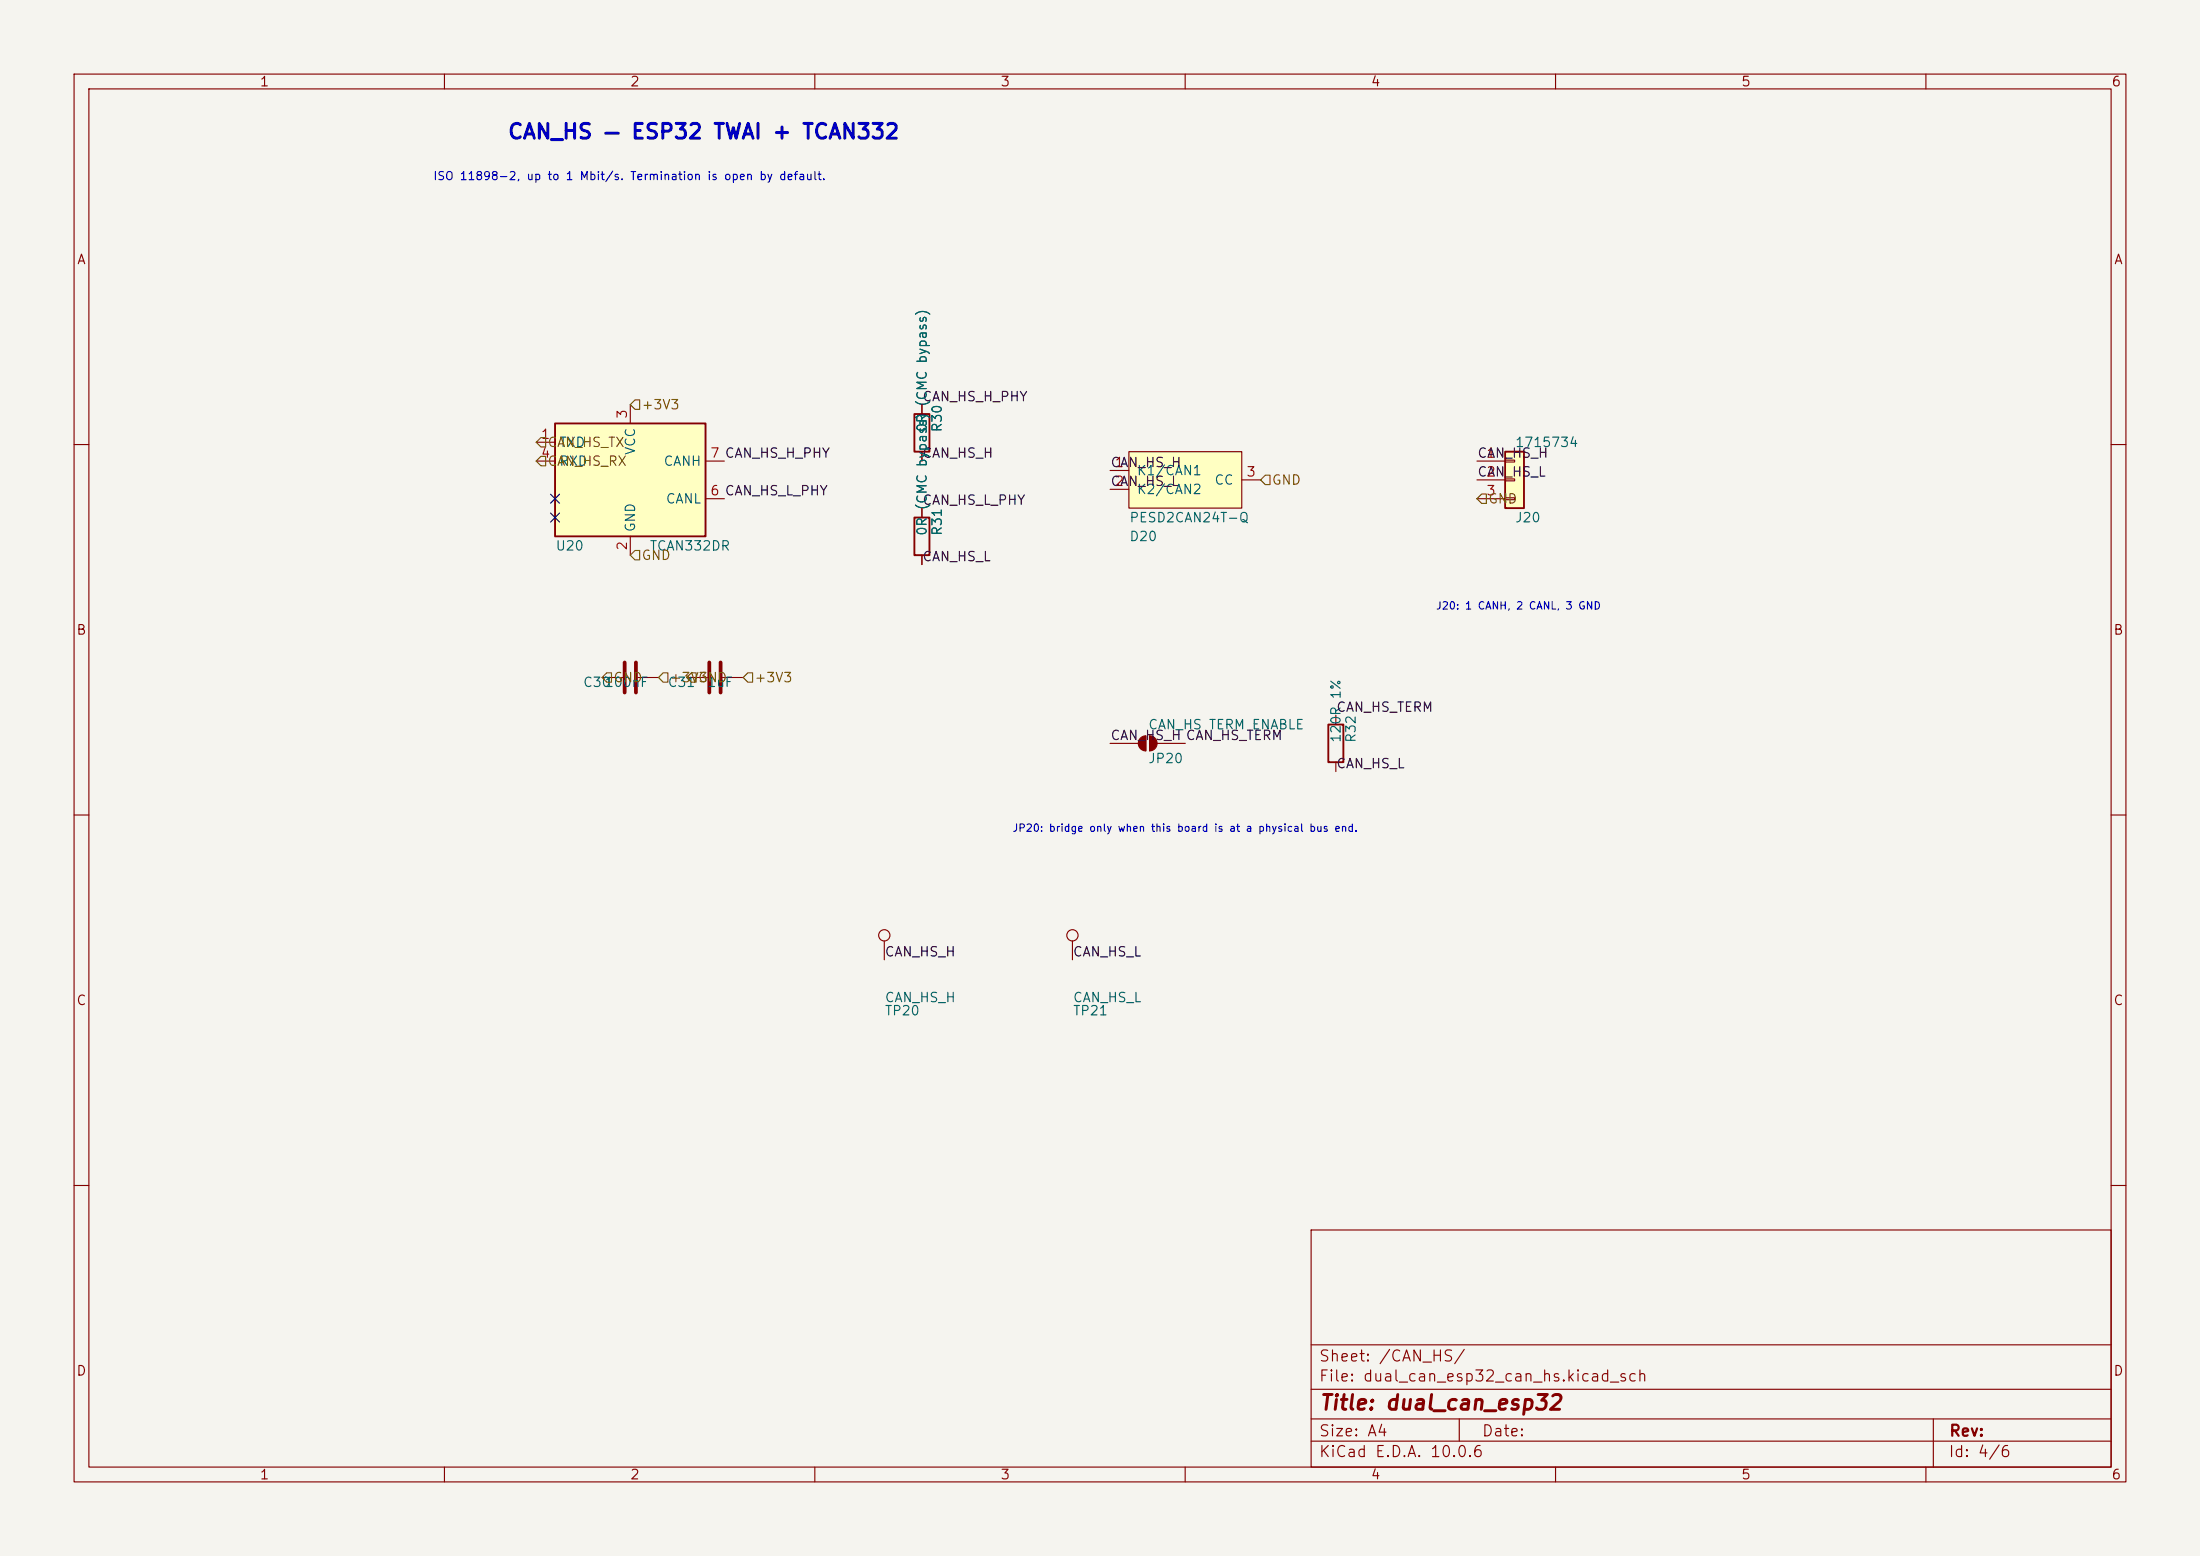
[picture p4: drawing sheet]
<svg xmlns="http://www.w3.org/2000/svg" width="297mm" height="210mm" viewBox="0 0 297 210" stroke-linecap="round" stroke-linejoin="round" font-family="sans-serif">
<path d="M0 0h297v210h-297z" fill="#f5f4ef" stroke="#f5f4ef" stroke-width=".14"/>
<g fill="none" stroke="#840000" stroke-width=".15">
<path d="M10 10h277v190h-277zM12 12h273v186h-273zM60 10v2M110 10v2M160 10v2M210 10v2M260 10v2M10 60h2M285 60h2M10 110h2M285 110h2M10 160h2"/>
<path d="M177 166h108v32h-108zM285 160h2M60 198v2M110 198v2M160 198v2M177 194.5h108M177 191.5h108M177 187.5h108M177 181.5h108M197 191.5v3M210 198v2M260 198v2"/>
<path d="M261 191.5v6.5"/>
</g>
<path d="M74.9 57.2h20.3v15.2h-20.3z" fill="#ffffc2"/>
<path d="M74.9 57.2h20.3v15.2h-20.3zM179.3 97.8h2.1v5.1h-2.1z" fill="none" stroke="#840000" stroke-width=".25"/>
<g fill="none" stroke="#840000" stroke-width=".15">
<path d="M72.4 59.7h2.5M85.1 54.6v2.6M72.4 62.2h2.5M85.1 72.4v2.5M95.2 62.2h2.6M95.2 67.3h2.6M154.7 99.3v2M155.2 99.3v2M180.3 96.5v1.3M149.9 100.3h3.8M156.2 100.3h3.8M180.3 102.9v1.2"/>
<path d="M119.4 127v2.5M144.8 127v2.5"/>
<circle cx="119.4" cy="126.2" r=".76"/>
<circle cx="144.8" cy="126.2" r=".76"/>
</g>
<g fill="#840000" stroke="#840000" stroke-width=".15">
<path d="M154 99.6l.3-.2 .4-.1v2a1.02 1.02 0 0 1-.9-.6 1.02 1.02 0 0 1 .2-1.1z"/>
<path d="M155.2 99.3a1.02 1.02 0 0 1 1 1 1.02 1.02 0 0 1-1 1z"/>
</g>
<path d="M203.2 61h2.5v7.6h-2.5z" fill="#ffffc2"/>
<path d="M203.2 61h2.5v7.6h-2.5z" fill="none" stroke="#840000" stroke-width=".25"/>
<path d="M199.4 62.2h3.8M199.4 64.8h3.8M199.4 67.3h3.8M203.2 62.1h1.3v.3h-1.3zM203.2 64.6h1.3v.3h-1.3zM203.2 67.2h1.3v.2h-1.3z" fill="none" stroke="#840000" stroke-width=".15"/>
<path d="M152.4 61h15.2v7.6h-15.2z" fill="#ffffc2"/>
<path d="M124.5 54.6v1.3M124.5 61v1.2M124.5 68.6v1.3M124.5 74.9v1.3M149.9 63.5h2.5M149.9 66h2.5M152.4 61h15.2v7.6h-15.2zM167.6 64.8h2.6M81.3 91.4h2.8M86.1 91.4h2.8M92.7 91.4h2.8M97.5 91.4h2.8" fill="none" stroke="#840000" stroke-width=".15"/>
<path d="M84.3 89.4v4.1M85.9 89.4v4.1M95.8 89.4v4.1M97.3 89.4v4.1" fill="none" stroke="#840000" stroke-width=".51"/>
<path d="M123.4 55.9h2.1v5.1h-2.1zM123.4 69.9h2.1v5h-2.1z" fill="none" stroke="#840000" stroke-width=".25"/>
<path d="M73 59.1h.7v1.2h-.7l-.6-.6zM85.7 54h.7v1.2h-.7l-.6-.6zM73 61.6h.7v1.3h-.7l-.6-.7zM85.7 74.3h.7v1.3h-.7l-.6-.7zM170.8 64.1h.6v1.3h-.6l-.6-.6zM200 66.7h.7v1.2h-.7l-.6-.6zM81.9 90.8h.6v1.3h-.6l-.6-.7zM89.5 90.8h.7v1.3h-.7l-.6-.7zM93.3 90.8h.7v1.3h-.7l-.6-.7zM101 90.8h.6v1.3h-.6l-.7-.7z" fill="none" stroke="#725600" stroke-width=".15"/>
<path d="M74.3 66.7l1.2 1.2M74.3 69.2l1.2 1.3M75.5 66.7l-1.2 1.2M75.5 69.2l-1.2 1.3" fill="none" stroke="#000084" stroke-width=".15"/>
<text font-size="2" fill="#0000c2" x="68.4" y="19.3">CAN_HS — ESP32 TWAI + TCAN332</text>
<text font-size="2" fill="#840000" x="178" y="190.8">Title: dual_can_esp32</text>
<g font-size="1.5" fill="#840000">
<text x="178" y="184.1">Sheet: /CAN_HS/</text>
<text x="178" y="186.8">File: dual_can_esp32_can_hs.kicad_sch</text>
<text x="178" y="197">KiCad E.D.A. 10.0.6</text>
<text x="178" y="194.2">Size: A4</text>
<text x="200" y="194.2">Date:</text>
<text x="263" y="197">Id: 4/6</text>
<text x="263" y="194.2">Rev:</text>
</g>
<g font-size="1.3" fill="#840000">
<text x="35" y="12">1</text>
<text x="85" y="12">2</text>
<text x="135" y="12">3</text>
<text x="185" y="12">4</text>
<text x="235" y="12">5</text>
<text x="285" y="12">6</text>
<text x="10.3" y="36">A</text>
<text x="285.3" y="36">A</text>
<text x="10.2" y="86">B</text>
<text x="285.2" y="86">B</text>
<text x="10.2" y="136">C</text>
<text x="285.2" y="136">C</text>
<text x="10.2" y="186">D</text>
<text x="285.2" y="186">D</text>
<text x="35" y="200">1</text>
<text x="85" y="200">2</text>
<text x="135" y="200">3</text>
<text x="185" y="200">4</text>
<text x="235" y="200">5</text>
<text x="285" y="200">6</text>
</g>
<g font-size="1.3" fill="#a90000">
<text x="72.9" y="59.6">1</text>
<text x="85" y="56.6" transform="rotate(-90 85 56.6)">3</text>
<text x="72.9" y="62.1">4</text>
<text x="95.8" y="62.1">7 CAN_HS_H_PHY</text>
<text x="150.4" y="63.4">1</text>
<text x="150.4" y="65.9">2</text>
<text x="168.2" y="64.6">3</text>
<text x="200.6" y="62.1">1</text>
<text x="200.6" y="64.6">2</text>
<text x="95.8" y="67.2">6 CAN_HS_L_PHY</text>
<text x="200.6" y="67.2">3</text>
<text x="85" y="74.4" transform="rotate(-90 85 74.4)">2</text>
</g>
<g font-size="1.3" fill="#725600">
<text x="86.5" y="55.6">+3V3</text>
<text x="73.8" y="60.7">CAN_HS_TX</text>
<text x="73.8" y="63.2">CAN_HS_RX</text>
<text x="171.6" y="65.7">GND</text>
<text x="200.8" y="68.3">GND</text>
<text x="86.5" y="75.9">GND</text>
<text x="82.7" y="92.4">GND</text>
<text x="90.3" y="92.4">+3V3</text>
<text x="94.1" y="92.4">GND</text>
<text x="101.8" y="92.4">+3V3</text>
</g>
<g font-size="1.3" fill="#0f0f0f">
<text x="124.4" y="54.5">CAN_HS_H_PHY</text>
<text x="124.4" y="62.1">CAN_HS_H</text>
<text x="149.8" y="65.9">CAN_HS_L</text>
<text x="149.8" y="63.4">CAN_HS_H</text>
<text x="199.4" y="64.6">CAN_HS_L</text>
<text x="199.4" y="62.1">CAN_HS_H</text>
<text x="124.4" y="68.5">CAN_HS_L_PHY</text>
<text x="124.4" y="76.1">CAN_HS_L</text>
<text x="149.8" y="100.2">CAN_HS_H CAN_HS_TERM</text>
<text x="180.3" y="96.4">CAN_HS_TERM</text>
<text x="180.3" y="104">CAN_HS_L</text>
<text x="119.4" y="129.4">CAN_HS_H</text>
<text x="144.8" y="129.4">CAN_HS_L</text>
</g>
<g font-size="1.3" fill="#006464">
<text x="125.4" y="58.4" transform="rotate(-90 125.4 58.4)">0R</text>
<text x="125.4" y="55" transform="rotate(-90 125.4 55)">(CMC bypass)</text>
<text x="127.5" y="58.4" transform="rotate(-90 127.5 58.4)">R30</text>
<text x="75.4" y="60.7">TXD</text>
<text x="75.4" y="63.2">RXD</text>
<text x="86.1" y="61.5" transform="rotate(-90 86.1 61.5)">VCC</text>
<text x="89.5" y="63.2">CANH</text>
<text x="153.4" y="64.5">K1/CAN1</text>
<text x="163.9" y="65.7">CC</text>
<text x="204.5" y="60.7">1715734</text>
<text x="86.1" y="71.9" transform="rotate(-90 86.1 71.9)">GND</text>
<text x="89.8" y="68.3">CANL</text>
<text x="125.4" y="69" transform="rotate(-90 125.4 69)">(CMC bypass)</text>
<text x="152.4" y="70.8">PESD2CAN24T-Q</text>
<text x="153.4" y="67">K2/CAN2</text>
<text x="204.5" y="70.8">J20</text>
<text x="74.9" y="74.6">U20</text>
<text x="87.6" y="74.6">TCAN332DR</text>
<text x="125.4" y="72.4" transform="rotate(-90 125.4 72.4)">0R</text>
<text x="127.5" y="72.4" transform="rotate(-90 127.5 72.4)">R31</text>
<text x="152.4" y="73.4">D20</text>
<text x="78.6" y="93">C30</text>
<text x="81.5" y="93">100nF</text>
<text x="90.1" y="93">C31</text>
<text x="95.4" y="93">1uF</text>
<text x="154.9" y="98.8">CAN_HS TERM ENABLE</text>
<text x="181.3" y="100.3" transform="rotate(-90 181.3 100.3)">120R 1%</text>
<text x="183.3" y="100.3" transform="rotate(-90 183.3 100.3)">R32</text>
<text x="154.9" y="103.3">JP20</text>
<text x="119.4" y="137.4">TP20</text>
<text x="119.4" y="135.6">CAN_HS_H</text>
<text x="144.8" y="137.4">TP21</text>
<text x="144.8" y="135.6">CAN_HS_L</text>
</g>
<text font-size="1.1" fill="#0000c2" x="58.4" y="24.6">ISO 11898-2, up to 1 Mbit/s. Termination is open by default.</text>
<g font-size="1" fill="#0000c2">
<text x="193.8" y="82.5">J20: 1 CANH, 2 CANL, 3 GND</text>
<text x="136.6" y="112.5">JP20: bridge only when this board is at a physical bus end.</text>
</g>
</svg>
